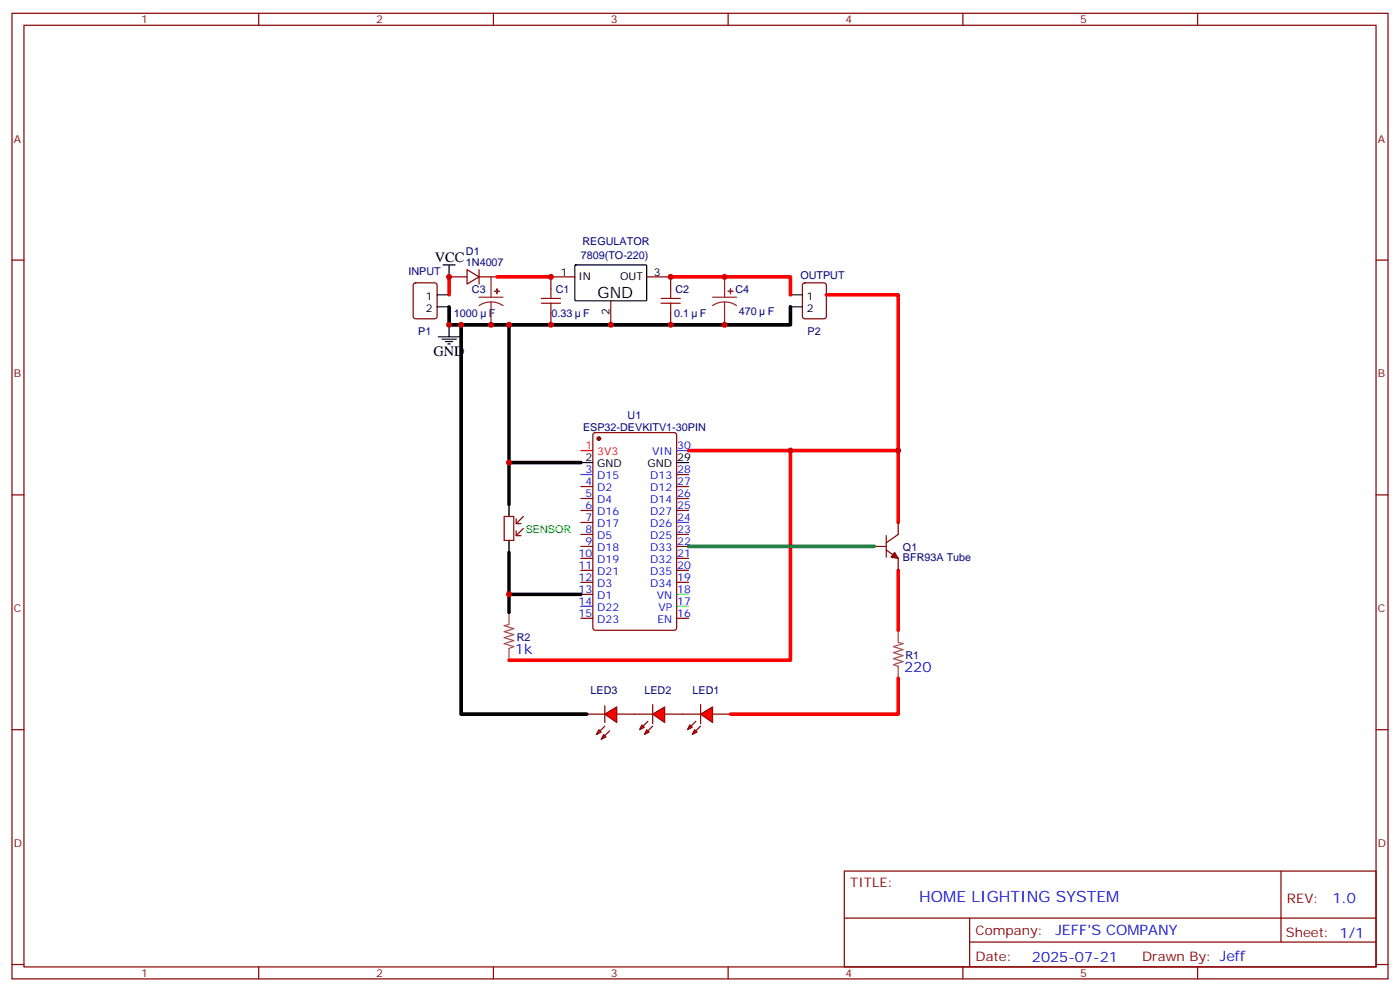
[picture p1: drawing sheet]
<svg xmlns="http://www.w3.org/2000/svg" width="412mm" height="292mm" viewBox="0 0 412 292" stroke-linecap="round" stroke-linejoin="round" font-family="sans-serif">
<g fill="none" stroke="#870000" stroke-width=".35">
<path d="M3.5 3.9h405.4v284.4h-405.4zM7.1 7.4h398.2v277.3h-398.2zM76.2 3.9v3.5M145.3 3.9v3.5M214.5 3.9v3.5M283.6 3.9v3.5M352.8 3.9v3.5M3.5 76.6h3.6M137.6 79.4l3.5 2.1-3.5 2.1zM141.1 79.4v4.2M405.3 76.6h3.6M121.9 83.5l.5-.2h5.7l.6 .4 .1 9.5-.5 .6-5.9 .1-.6-.5-.1-9.4z"/>
<path d="M132.3 81.5h5.3M141.1 81.5h5.3M162.3 92.1v3.5M169.3 81.5h-7v3.6M179.9 88.6v7M190.5 81.5h7.1v3.6M197.6 92.1v3.5M236.6 83.5l.5-.2h5.6l.7 .4v9.5l-.4 .6-5.9 .1-.7-.5v-9.4zM3.5 145.7h3.6M405.3 145.7h3.6M3.5 214.9h3.6M178.2 207.8v5"/>
<path d="M405.3 214.9h3.6M248.7 256.5h156.6v28.2h-156.6zM377.3 256.5v20.9M248.7 270.4h156.5M285.6 277.4h119.6M285.6 270.4v14.1M3.5 284h3.6M76.2 284.7v3.6M145.3 284.7v3.6M214.5 284.7v3.6M283.6 284.7v3.6M352.8 284.7v3.6"/>
<path d="M405.3 284h3.6"/>
</g>
<path d="M130.5 78h3.6M132.3 78v3.5M169.4 78.2l.3-.2h20.6l.2 .4-.1 10-.3 .2-20.6-.1-.2-.3zM128.8 86.8h3.5M128.8 90.3h3.5M129.1 99.2h6.4M130.2 99.9h4.2M132.3 95.6v3.6M232.8 86.8h3.6M232.8 90.3h3.6M131.2 100.6h2.1M131.9 101.3h.7" fill="none" stroke="#000" stroke-width=".35"/>
<path d="M159.5 87.9h5.6M159.5 89.3h5.6M162.3 85.1v2.8M162.3 89.3v2.8M194.7 87.9h5.7M194.7 89.3h5.7M197.6 85.1v2.8M197.6 89.3v2.8" fill="none" stroke="#a10000" stroke-width=".35"/>
<path d="M132.3 90.3v5.3h100.5v-5.3" fill="none" stroke="#000" stroke-width="1.1"/>
<path d="M132.3 81.5v5.3M146.4 81.5h15.9M197.6 81.5h35.2v5.3" fill="none" stroke="#f00" stroke-width="1.1"/>
<path d="M141.1 87.5h7.1M144.6 88.9l-1.8 .3-1.7 .8M144.6 88.9l1.9 .3 1.7 .8M144.6 81.5v6M144.6 88.9v6.7M209.9 87.5h7.1M213.4 88.9l-1.8 .3-1.7 .8M213.4 88.9l1.9 .3 1.7 .8M213.4 81.5v6M213.4 88.9v6.7" fill="none" stroke="#8c2424" stroke-width=".35"/>
<g fill="#8c2424" stroke="#8c2424" stroke-width=".35">
<path d="M145.7 85.8h1.4z"/>
<path d="M146.4 85.1v1.4z"/>
<path d="M214.5 85.8h1.4z"/>
<path d="M215.2 85.1v1.4z"/>
</g>
<path d="M178.2 210.3l3.5-2.1v4.6z" fill="#f00" stroke="#870000" stroke-width=".35"/>
<g fill="none" stroke="#870000" stroke-width=".35">
<path d="M174.9 127.6l.4-.2h23.3l.7 .4v57.1l-.4 .6-23.6 .1-.6-.5-.1-57zM199.3 139.7h3.5M148.5 152.1h2.8v7h-2.8zM152 156.3v1.4h1.5M152 152.8v1.4h1.5M154.2 155.6l-2.2 2.1M154.2 152.1l-2.2 2.1M171.1 143.3h3.5M171.1 146.8h3.5M171.1 150.3h3.5M171.1 153.8h3.5M171.1 157.4h3.5"/>
<path d="M199.3 143.3h3.5M199.3 146.8h3.5M199.3 150.3h3.5M199.3 157.4h3.5M261.1 157.7v6.4M264.6 153.8v3.6l-3.5 2.4M171.1 160.9h3.5M171.1 164.4h3.5M171.1 168h3.5M171.1 171.5h3.5M171.1 175h3.5M199.3 160.9h3.5"/>
<path d="M199.3 164.4h3.5M199.3 168h3.5M199.3 171.5h3.5M257.5 160.9h3.6M261.1 162l3.5 2.4v3.6M171.1 182.1h3.5M199.3 182.1h3.5M172.9 210.3h5.3M176.4 214.9l.7 .7-1.4 .7zM177.8 216.3l.7 .7-1.4 .7zM178.2 213.8l-2.5 2.5M179.6 215.2l-2.5 2.5"/>
<path d="M181.7 210.3h5.3"/>
</g>
<g fill="#870000" stroke="#870000" stroke-width=".35">
<path d="M263.5 162.7l1.1 1.7-2.1-.3z"/>
<circle cx="176.4" cy="129.2" r=".53"/>
</g>
<path d="M171.1 132.7h3.5" fill="none" stroke="#f00" stroke-width=".35"/>
<path d="M171.1 136.2h3.5M199.3 136.2h3.5M149.9 148.6v3.5M149.9 159.1v3.6" fill="none" stroke="#000" stroke-width=".35"/>
<path d="M171.1 139.7h3.5M199.3 132.7h3.5M199.3 153.8h3.5M171.1 178.5h3.5" fill="none" stroke="#00f" stroke-width=".35"/>
<path d="M199.3 175h3.5M199.3 178.5h3.5" fill="none" stroke="#0f0" stroke-width=".35"/>
<path d="M149.9 95.6v40.6h21.2M149.9 136.2v12.4M149.9 162.7v12.3h21.2M149.9 175v5.3" fill="none" stroke="#000" stroke-width="1.1"/>
<path d="M149.9 183.9l-1.4 .3 2.8 .9-2.8 .9 2.8 .9-2.8 .9 2.8 .9-2.8 .8 2.8 .9-1.4 .5v3.5M149.9 180.3v3.5M264.6 189.2l1.4 .3-2.8 .9 2.8 .9-2.8 .9 2.8 .9-2.8 .8 2.8 .9-2.8 .9 1.4 .5v3.5M264.6 185.6v3.5" fill="none" stroke="#a64a4a" stroke-width=".35"/>
<path d="M243.4 86.8h21.2v67M202.8 132.7h30M264.6 132.7h-31.8v61.7h-82.9M264.6 168v17.6" fill="none" stroke="#f00" stroke-width="1.1"/>
<path d="M202.8 160.9h54.7" fill="none" stroke="#008700" stroke-width="1.1"/>
<g fill="#f00" stroke="#870000" stroke-width=".35">
<path d="M192.3 210.3l3.5-2.1v4.6z"/>
<path d="M192.3 207.5v5.6z"/>
</g>
<g fill="#870000" stroke="#870000" stroke-width=".35">
<path d="M192.3 213.8l-1.4 1.4z"/>
<path d="M190.9 212.4l-1.5 1.4z"/>
</g>
<g fill="#f00" stroke="#870000" stroke-width=".35">
<path d="M190.5 214.9l.7 .7-1.4 .7z"/>
<path d="M189.1 213.5l.7 .7-1.4 .7z"/>
</g>
<path d="M187 210.3h5.3M195.8 210.3h5.3" fill="none" stroke="#870000" stroke-width=".35"/>
<g fill="#f00" stroke="#870000" stroke-width=".35">
<path d="M206.4 210.3l3.5-2.1v4.6z"/>
<path d="M206.4 207.5v5.6z"/>
</g>
<g fill="#870000" stroke="#870000" stroke-width=".35">
<path d="M206.4 213.8l-1.4 1.4z"/>
<path d="M205 212.4l-1.4 1.4z"/>
</g>
<g fill="#f00" stroke="#870000" stroke-width=".35">
<path d="M204.6 214.9l.7 .7-1.4 .7z"/>
<path d="M203.2 213.5l.7 .7-1.4 .7z"/>
</g>
<path d="M201.1 210.3h5.3M209.9 210.3h5.3" fill="none" stroke="#870000" stroke-width=".35"/>
<path d="M135.8 95.6v114.7h37.1" fill="none" stroke="#000" stroke-width="1.1"/>
<path d="M264.6 199.7v10.6h-49.4" fill="none" stroke="#f00" stroke-width="1.1"/>
<g fill="#c00">
<circle cx="162.3" cy="81.5" r=".88"/>
<circle cx="197.6" cy="81.5" r=".88"/>
<circle cx="132.3" cy="95.6" r=".88"/>
<circle cx="132.3" cy="81.5" r=".88"/>
<circle cx="213.4" cy="81.5" r=".88"/>
<circle cx="144.6" cy="95.6" r=".88"/>
<circle cx="213.4" cy="95.6" r=".88"/>
<circle cx="197.6" cy="95.6" r=".88"/>
<circle cx="162.3" cy="95.6" r=".88"/>
<circle cx="179.9" cy="95.6" r=".88"/>
<circle cx="149.9" cy="95.6" r=".88"/>
<circle cx="149.9" cy="136.2" r=".88"/>
<circle cx="149.9" cy="175" r=".88"/>
<circle cx="264.6" cy="132.7" r=".88"/>
<circle cx="232.8" cy="132.7" r=".88"/>
<circle cx="135.8" cy="95.6" r=".88"/>
</g>
<text font-size="4.6" x="176" y="87.9">GND</text>
<text font-size="4.6" fill="#00f" x="270.8" y="265.5">HOME LIGHTING SYSTEM</text>
<g font-size="4.2">
<text x="128.1" y="77.3">VCC</text>
<text x="127.7" y="104.8">GND</text>
</g>
<g font-size="4.2" fill="#00f">
<text x="151.7" y="192.7">1k</text>
<text x="266.3" y="197.9">220</text>
<text x="392.5" y="265.8">1.0</text>
<text x="310.9" y="275.3">JEFF'S COMPANY</text>
<text x="304" y="283.1">2025-07-21</text>
</g>
<g font-size="3.9" fill="#800">
<text x="250.5" y="261.1">TITLE:</text>
<text x="379.1" y="265.8">REV:</text>
<text x="287.4" y="275.3">Company:</text>
<text x="378.7" y="275.9">Sheet: 1/1</text>
<text x="287.4" y="283">Date:</text>
<text x="336.4" y="283.1">Drawn By: Jeff</text>
</g>
<g font-size="3.2" fill="#800">
<text x="41.6" y="6.9">1</text>
<text x="110.8" y="6.9">2</text>
<text x="179.9" y="6.9">3</text>
<text x="249.1" y="6.9">4</text>
<text x="318.2" y="6.9">5</text>
<text x="4.1" y="42">A</text>
<text x="405.9" y="42">A</text>
<text x="4.1" y="111.2">B</text>
<text x="405.9" y="111.2">B</text>
<text x="4.1" y="180.3">C</text>
<text x="405.9" y="180.3">C</text>
<text x="4.1" y="249.4">D</text>
<text x="405.9" y="249.4">D</text>
<text x="41.6" y="287.7">1</text>
<text x="110.8" y="287.7">2</text>
<text x="179.9" y="287.7">3</text>
<text x="249.1" y="287.7">4</text>
<text x="318.2" y="287.7">5</text>
</g>
<g font-size="3.2" fill="#000080">
<text x="137.2" y="75.2">D1</text>
<text x="171.1" y="76.2">7809(TO-220)</text>
<text x="171.6" y="72.2">REGULATOR</text>
<text x="120.3" y="80.9">INPUT</text>
<text x="137.2" y="78.4">1N4007</text>
<text x="235.8" y="82.2">OUTPUT</text>
<text x="139" y="86.2">C3</text>
<text x="163.7" y="86.2">C1</text>
<text x="199" y="86.2">C2</text>
<text x="216.6" y="86.2">C4</text>
<text x="133.7" y="93.2">1000</text>
<text x="144" y="93.2">F</text>
<text x="162.4" y="93.2">0.33</text>
<text x="171.8" y="93.2">F</text>
<text x="198.6" y="93.2">0.1</text>
<text x="206.2" y="93.2">F</text>
<text x="217.7" y="92.9">470</text>
<text x="226.1" y="92.9">F</text>
<text x="123.2" y="98.5">P1</text>
<text x="237.9" y="98.5">P2</text>
<text x="184.9" y="123.3">U1</text>
<text x="171.7" y="126.8">ESP32-DEVKITV1-30PIN</text>
<text x="266" y="165.2">BFR93A Tube</text>
<text x="266" y="162.2">Q1</text>
<text x="152.2" y="188.6">R2</text>
<text x="266.7" y="193.9">R1</text>
<text x="174" y="204.5">LED3</text>
<text x="189.8" y="204.5">LED2</text>
<text x="204" y="204.5">LED1</text>
</g>
<g font-size="3.2">
<text x="165.2" y="81.2">1</text>
<text x="170.4" y="82.6">IN</text>
<text x="182.7" y="82.6">OUT</text>
<text x="192.6" y="81.2">3</text>
<text x="125.4" y="88.2">1</text>
<text x="237.7" y="88.2">1</text>
<text x="125.4" y="91.8">2</text>
<text x="179.6" y="92.7" transform="rotate(-90 179.6 92.7)">2</text>
<text x="237.7" y="91.8">2</text>
<text x="172.4" y="135.9">2</text>
<text x="175.9" y="137.6">GND</text>
<text x="190.7" y="137.6">GND</text>
<text x="199.5" y="135.9">29</text>
</g>
<g font-size="3.2" fill="#f00">
<text x="172.4" y="132.3">1</text>
<text x="175.9" y="134.1">3V3</text>
</g>
<g font-size="3.2" fill="#00f">
<text x="192.1" y="134.1">VIN</text>
<text x="199.5" y="132.3">30</text>
<text x="172.4" y="139.4">3</text>
<text x="172.4" y="142.9">4</text>
<text x="175.9" y="141.1">D15</text>
<text x="191.5" y="141.1">D13</text>
<text x="199.5" y="139.4">28</text>
<text x="199.5" y="142.9">27</text>
<text x="172.4" y="146.4">5</text>
<text x="172.4" y="150">6</text>
<text x="175.9" y="144.7">D2</text>
<text x="175.9" y="148.2">D4</text>
<text x="191.5" y="144.7">D12</text>
<text x="191.5" y="148.2">D14</text>
<text x="199.5" y="146.4">26</text>
<text x="199.5" y="150">25</text>
<text x="172.4" y="153.5">7</text>
<text x="175.9" y="151.7">D16</text>
<text x="175.9" y="155.3">D17</text>
<text x="191.5" y="151.7">D27</text>
<text x="191.5" y="155.3">D26</text>
<text x="199.5" y="153.5">24</text>
<text x="172.4" y="157">8</text>
<text x="172.4" y="160.5">9</text>
<text x="175.9" y="158.8">D5</text>
<text x="191.5" y="158.8">D25</text>
<text x="199.5" y="157">23</text>
<text x="199.5" y="160.5">22</text>
<text x="170.4" y="164.1">10</text>
<text x="170.4" y="167.6">11</text>
<text x="175.9" y="162.3">D18</text>
<text x="175.9" y="165.8">D19</text>
<text x="191.5" y="162.3">D33</text>
<text x="191.5" y="165.8">D32</text>
<text x="199.5" y="164.1">21</text>
<text x="199.5" y="167.6">20</text>
<text x="170.4" y="171.1">12</text>
<text x="175.9" y="169.4">D21</text>
<text x="175.9" y="172.9">D3</text>
<text x="191.5" y="169.4">D35</text>
<text x="191.5" y="172.9">D34</text>
<text x="199.5" y="171.1">19</text>
<text x="170.4" y="174.7">13</text>
<text x="170.4" y="178.2">14</text>
<text x="175.9" y="176.4">D1</text>
<text x="175.9" y="180">D22</text>
<text x="193.5" y="176.4">VN</text>
<text x="193.9" y="180">VP</text>
<text x="199.5" y="174.7">18</text>
<text x="199.5" y="178.2">17</text>
<text x="170.4" y="181.7">15</text>
<text x="175.9" y="183.5">D23</text>
<text x="193.6" y="183.5">EN</text>
<text x="199.5" y="181.7">16</text>
</g>
<text font-size="3.2" fill="#390" x="154.9" y="156.9">SENSOR</text>
</svg>
